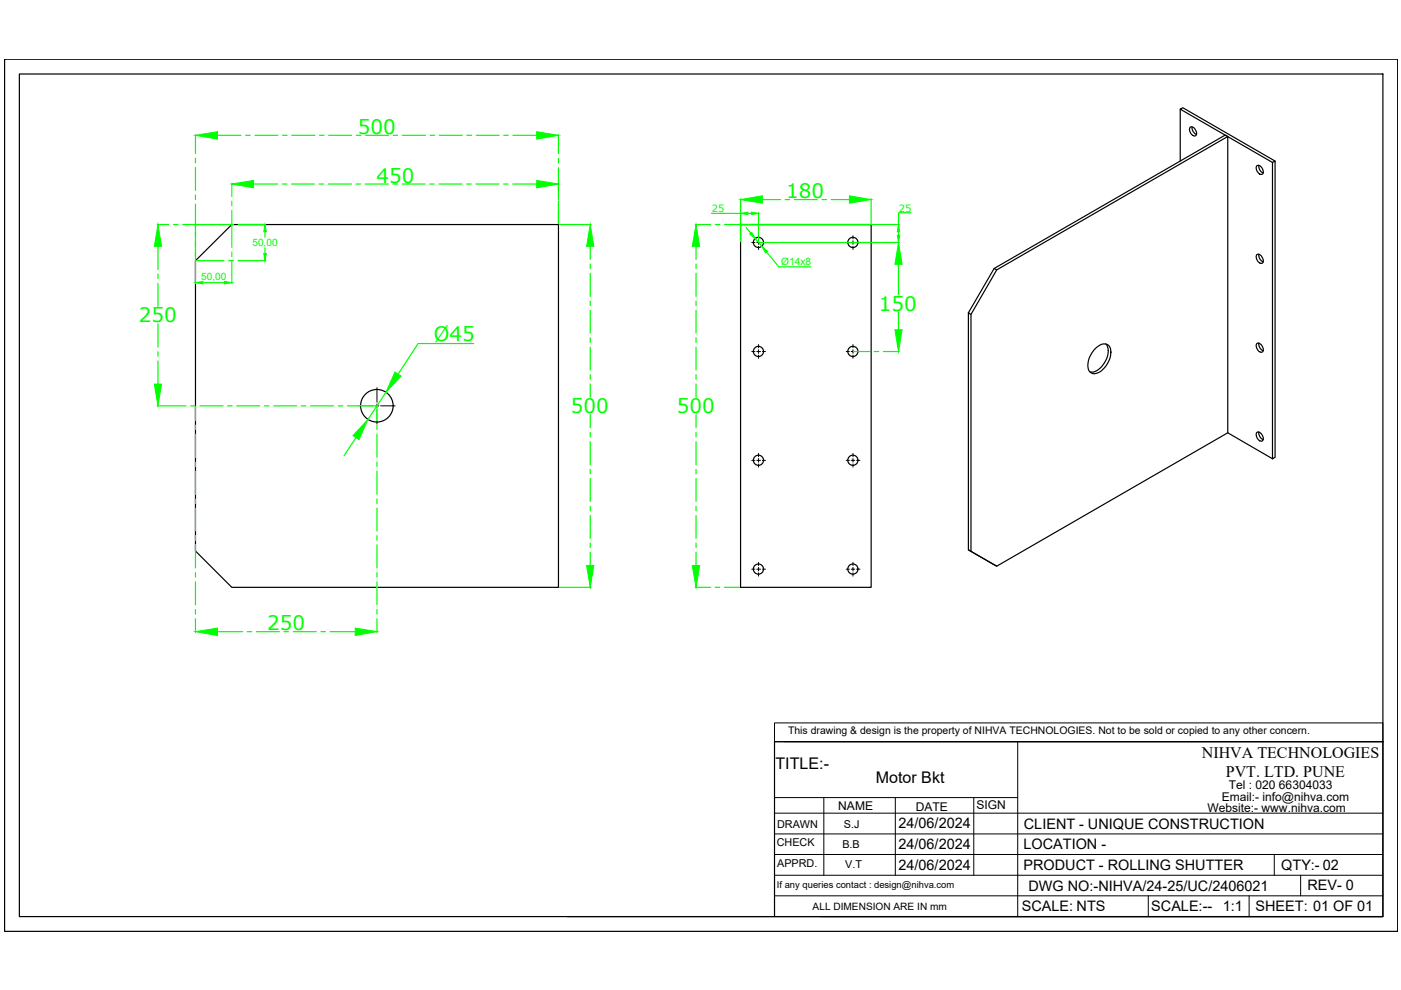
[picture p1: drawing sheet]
<svg xmlns="http://www.w3.org/2000/svg" width="297mm" height="210mm" viewBox="0 0 297 210" stroke-linecap="round" stroke-linejoin="round" font-family="sans-serif">
<!-- layer: 0 -->
<g fill="none" stroke="#000" stroke-width=".25">
<path d="M1 12.6h295.3v184.9h-295.3zM4.1 15.7h289.1v178.6h-289.1zM250.2 23.1v11M252.3 27a1.25 1.25 0 0 1 1.2 1.7 .97 .97 0 0 1-1.2-.9l-.1-.4zM252.7 26.9a1.69 1.69 0 0 0 1 1.6M260.3 28.9l-.5-.3-49 28.3M266.5 35.1a1.22 1.22 0 0 1 1.2 1.8 1.17 1.17 0 0 1-1.4-1.3zM266.9 35.1a1.53 1.53 0 0 0 .9 1.6M269.8 34.4l.5-.3v62.9l-.5 .3zM270.3 34.1l-19.5-11.3-.6 .3 19.6 11.3M41.4 55.3l7.7-7.7h69.3v76.9h-69.3l-7.7-7.7zM157 47.6h27.7v76.9h-27.7z"/>
<path d="M211.3 57.2l49-28.3v62.9l-49 28.2-5.4-3.1v-50.2zM211.3 57.2l-.5-.3-5.5 9.4 .6 .4M266.5 54a1.27 1.27 0 0 1 1.2 1.8 1.27 1.27 0 0 1-1.2-1.8zM266.9 53.9a1.53 1.53 0 0 0 .9 1.6M205.3 66.3v50.3l.6 .3M232 74.1a2.23 2.23 0 0 1 3.1-.8 3.8 3.8 0 0 1-.7 4.4 2.9 2.9 0 0 1-2.9 1.4 2.19 2.19 0 0 1-.7-2.7l.3-.8zM234.5 72.9a4 4 0 0 1-.9 4.8 2.68 2.68 0 0 1-2.5 1.2M266.5 72.8a.97 .97 0 0 1 1.3 .9 .6 .6 0 0 1-.2 1 .6 .6 0 0 1-.9-.4 1.29 1.29 0 0 1-.2-1.5zM266.9 72.8a1.53 1.53 0 0 0 .9 1.6M260.3 91.8l9.5 5.5M266.5 91.7a1.17 1.17 0 0 1 1.3 1.3 .56 .56 0 0 1-.4 .6 .56 .56 0 0 1-.7-.4 1.29 1.29 0 0 1-.2-1.5zM266.9 91.6a1.51 1.51 0 0 0 .9 1.6"/>
<path d="M205.3 116.6l6 3.4M164.2 157.3h129v37h-129zM120.3 194.3h43.9M173.9 194.3h119.3"/>
<circle cx="160.8" cy="51.4" r="1.08"/>
<circle cx="180.8" cy="51.4" r="1.08"/>
<circle cx="160.8" cy="74.5" r="1.08"/>
<circle cx="180.8" cy="74.5" r="1.08"/>
<circle cx="79.9" cy="86" r="3.5"/>
<circle cx="160.8" cy="97.6" r="1.08"/>
<circle cx="180.8" cy="97.6" r="1.08"/>
<circle cx="160.8" cy="120.7" r="1.08"/>
<circle cx="180.8" cy="120.7" r="1.08"/>
</g>
<g fill="none" stroke="#000" stroke-width=".21">
<path d="M159.4 51.4h.7M160.8 51v.4h-.4M160.8 50v.7M160.8 52.2v.7M161.2 51.4h-.4v.4M161.6 51.4h.7M179.4 51.4h.7M180.8 51v.4h-.3M180.8 50v.7M180.8 52.2v.7M181.2 51.4h-.4v.4M181.6 51.4h.7"/>
<path d="M159.4 74.5h.7M160.8 74.2v.3h-.4M160.8 73.1v.6M160.8 75.3v.7M161.2 74.5h-.4v.4M161.6 74.5h.7M179.4 74.5h.7M180.8 74.2v.3h-.3M180.8 73.1v.6M180.8 75.3v.7M181.2 74.5h-.4v.4M181.6 74.5h.7"/>
<path d="M76.1 86h3.1M79.9 85.7v.3h-.4M79.9 82.2v3.1M79.9 86.8v3.1M80.3 86h-.4v.4M80.7 86h3.1M159.4 97.6h.7M160.8 97.2v.4h-.4M160.8 96.1v.7M160.8 98.4v.6M161.2 97.6h-.4v.4M161.6 97.6h.7"/>
<path d="M179.4 97.6h.7M180.8 97.2v.4h-.3M180.8 96.1v.7M180.8 98.4v.6M181.2 97.6h-.4v.4M181.6 97.6h.7M160.8 119.2v.7M180.8 119.2v.7M159.4 120.7h.7M160.8 120.3v.4h-.4M160.8 121.4v.8M161.2 120.7h-.4v.4"/>
<path d="M161.6 120.7h.7M179.4 120.7h.7M180.8 120.3v.4h-.3M180.8 121.4v.8M181.2 120.7h-.4v.4M181.6 120.7h.7M164.2 153.3h129v4h-129zM164.2 157.3v37M166.4 157.3h126.8M215.8 157.3v37M164.2 176.8h129M164.2 172.4h129"/>
<path d="M164.2 169.1h51.6M174.7 169.1v16.5M189.8 169.1v16.5M206.5 169.1v16.5M164.2 185.6h129M164.2 181.2h129M164.2 189.9h129M243.5 189.9v4.4M264.8 189.9v4.4M270.2 181.2v4.4M275.8 185.6v4.3"/>
</g>
<g fill="none" stroke="#0f0" stroke-width=".25">
<path d="M41.4 28.6v3.9M41.4 33.5v1M41.4 35.5v4.9M46.1 28.7h5M49.1 38.9v2.8M52.1 28.7h.9M53.8 39h5.1M54.1 28.7h4.8M59.9 39h.9M59.9 28.7h1M61.8 39h4.9M61.8 28.7h5"/>
<path d="M67.6 39h1M67.7 28.7h1M69.6 39h4.9M69.7 28.7h4.8M75.5 39h1M75.5 28.7h1M77.4 39h4.9M77.5 28.7h4.9M83.3 39h1M83.4 28.7h.9M85.3 39h4.8M85.3 28.7h4.9"/>
<path d="M91.1 39h1M91.2 28.7h1M93.1 39h4.9M93.1 28.7h4.9M98.9 39h1M99 28.7h1M100.9 39h4.9M101 28.7h4.8M106.8 39h.9M106.8 28.7h1M108.7 39h5.1M108.8 28.7h5"/>
<path d="M118.4 28.6v4M118.4 33.6v1M118.4 35.5v6.9M33.3 47.6h2.5M33.5 52.2v4.9M33.5 58.1v1M36.8 47.6h1M38.7 47.6h10.8M41.4 41.3v1M41.4 43.3v11.8M41.4 55.4v4.7M41.6 55.3h5.9"/>
<path d="M43 59.9h4.6M48.5 55.3h1M49.1 42.7v.9M49.1 44.6v2.8M49.1 47.7v4.7M49.1 53.4v1M49.1 55.4v4.7M50.5 47.6h5.8M50.5 55.3h5.8M56.2 49.1v1.2M56.2 52.6v1.1M118.4 42.7v4.7"/>
<path d="M118.6 47.6h6.7M125.1 52.2v2.8M125.1 56v1M125.1 57.9v5M147.4 47.6h3.3M147.6 52.2v2.8M147.6 56v1M147.6 57.9v5M150.8 45.2h6.2M151.6 47.6h1M153.6 47.6h3.2M157 42.1v9.2"/>
<path d="M157.1 47.6h33.6M158.2 48.2l1 1.2M158.5 45.2h.8M160.1 50.6l1.4 1.7M160.8 45.1v6.2M161 51.4h29.7M161.6 42.3h3.9M162.5 53.5l2.6 3.1h6.8M166.5 42.3h.9M168.4 42.3h4.9M174.3 42.3h1M176.2 42.3h3.9"/>
<path d="M184.7 42.1v5.3M190.5 49.1v.8M190.5 56v6.5M193.1 45.1h-2.6v2.5M33.5 60.1v4.9M33.5 68.7v4.9M33.5 74.6v1M33.5 76.5v4.9M100.4 72.8h-11.8l-4.2 6.5M125.1 63.8v1M125.1 65.8v4.8M125.1 71.6v1"/>
<path d="M125.1 73.6v4.9M125.1 79.4v1M147.6 63.8v1M147.6 65.8v4.8M147.6 71.6v1M147.6 73.6v4.9M147.6 79.4v1M181 74.5h3.4M185.3 74.5h1M187.3 74.5h3.4M190.5 66.2v3.7M33.3 86h6.2"/>
<path d="M40.4 86h1M41.4 86.2v2.9M41.4 90.1v1M41.4 92.1v4.9M41.4 97.9v1M41.4 99.9v4.9M42.4 86h4.9M48.3 86h.9M50.2 86h4.9M56 86h1.1M58 86h4.9M63.9 86h1"/>
<path d="M65.8 86h4.9M71.7 86h1M73.7 86h6.1M75.5 92.8l-2.6 3.8M79.9 86.2v2.9M79.9 90.1v1M79.9 92.1v4.9M79.9 97.9v1M79.9 99.9v4.9M81.8 83.2l-3.8 5.7M125.1 81.4v2.8M125.1 87.9v2.8"/>
<path d="M125.1 91.7v1M125.1 93.6v4.9M125.1 99.5v1M147.6 81.4v2.8M147.6 87.9v2.8M147.6 91.7v1M147.6 93.6v4.9M147.6 99.5v1M41.4 105.8v1M41.4 107.7v4.9M41.4 113.6v.9M41.4 115.5v4.9"/>
<path d="M79.9 105.8v1M79.9 107.7v4.9M79.9 113.6v.9M79.9 115.5v4.9M125.1 101.5v4.8M125.1 107.3v1M125.1 109.3v4.9M125.1 115.1v1M125.1 117.1v2.8M147.6 101.5v4.8M147.6 107.3v1M147.6 109.3v4.9"/>
<path d="M147.6 115.1v1M147.6 117.1v2.8M41.4 121.4v1M41.4 123.3v4.9M41.4 129.2v1M41.4 131.2v2.9M46.1 133.9h5.3M52.4 133.9h1M54.4 133.9h4.8M60.2 133.9h1M62.2 133.9h4.9M68 133.9h1"/>
<path d="M70 133.9h5.3M79.9 121.4v1M79.9 123.3v4.9M79.9 129.2v1M79.9 131.2v2.9M118.6 124.5h6.7M147.4 124.5h3.3M151.6 124.5h1M153.6 124.5h3.2"/>
</g>
<g fill="#0f0" stroke="#0f0" stroke-width=".21">
<path d="M125.1 47.6l.8 4.6h-1.5z"/>
<path d="M124.4 119.9h1.5l-.8 4.6z"/>
<path d="M41.4 28.7l4.7-.8v1.6z"/>
<path d="M113.8 27.9l4.6 .8-4.6 .8z"/>
<path d="M113.8 38.3l4.6 .7-4.6 .8z"/>
<path d="M49.1 39l4.7-.7v1.5z"/>
<path d="M78 88.9l-1.9 4.3-1.3-.8z"/>
<path d="M83.7 78.9l1.3 .8-3.2 3.5z"/>
<path d="M32.7 81.4h1.5l-.7 4.6z"/>
<path d="M33.5 47.6l.7 4.6h-1.5z"/>
<path d="M75.3 133.2l4.6 .7-4.6 .8z"/>
<path d="M41.4 133.9l4.7-.7v1.5z"/>
<path d="M180.1 41.5l4.6 .8-4.6 .8z"/>
<path d="M157 42.3l4.6-.8v1.6z"/>
<path d="M147.6 47.6l.7 4.6h-1.5z"/>
<path d="M146.8 119.9h1.5l-.7 4.6z"/>
<path d="M190.2 49.9h.6l-.3 1.5z"/>
<path d="M190.5 47.6l.3 1.5h-.6z"/>
<path d="M159.3 45l1.5 .2-1.5 .3z"/>
<path d="M157 45.2l1.5-.2v.5z"/>
<path d="M190.5 51.4l.8 4.6h-1.6z"/>
<path d="M189.7 69.9h1.6l-.8 4.6z"/>
<path d="M41.4 59.9l1.6-.2v.5z"/>
<path d="M47.6 59.7l1.5 .2-1.5 .3z"/>
<path d="M55.9 53.7h.6l-.3 1.6z"/>
<path d="M56.2 47.6l.3 1.5h-.6z"/>
<path d="M159 49.6l.4-.3 .7 1.3z"/>
<path d="M161.5 52.3l1.2 1-.4 .3z"/>
</g>
<g font-size="4.2" fill="#0f0">
<text x="75.9" y="28.4">500</text>
<text x="79.8" y="38.7">450</text>
<text x="166.7" y="42">180</text>
<text x="186.3" y="65.9">150</text>
<text x="29.4" y="68.4">250</text>
<text x="92" y="72.3">Ø45</text>
<text x="121" y="87.6">500</text>
<text x="143.5" y="87.6">500</text>
<text x="56.6" y="133.6">250</text>
</g>
<g font-size="3.4">
<text x="254.8" y="160.8">NIHVA TECHNOLOGIES</text>
<text x="164.4" y="163">TITLE:-</text>
<text x="185.7" y="166.1">Motor Bkt</text>
<text x="259.9" y="164.7">PVT. LTD. PUNE</text>
</g>
<g font-size="3.1">
<text x="190.5" y="175.6">24/06/2024</text>
<text x="190.5" y="180">24/06/2024</text>
<text x="217.1" y="175.7">CLIENT - UNIQUE CONSTRUCTION</text>
<text x="190.5" y="184.4">24/06/2024</text>
<text x="217" y="184.4">PRODUCT - ROLLING SHUTTER</text>
<text x="217" y="180">LOCATION -</text>
<text x="271.7" y="184.4">QTY:- 02</text>
<text x="218.1" y="188.8">DWG NO:-NIHVA/24-25/UC/2406021</text>
<text x="277.2" y="188.8">REV- 0</text>
<text x="216.7" y="193.2">SCALE: NTS</text>
<text x="244.1" y="193.2">SCALE:--</text>
<text x="259.2" y="193.2">1:1</text>
<text x="266.2" y="193.2">SHEET: 01 OF 01</text>
</g>
<g font-size="2.6">
<text x="260.5" y="167.2">Tel : 020 66304033</text>
<text x="177.7" y="171.8">NAME</text>
<text x="194.2" y="171.9">DATE</text>
<text x="207.1" y="171.6">SIGN</text>
<text x="256" y="172.1">Website:- www.nihva.com</text>
<text x="259" y="169.8">Email:- info@nihva.com</text>
</g>
<g font-size="2.3">
<text x="164.7" y="179.4">CHECK</text>
<text x="164.8" y="175.5">DRAWN</text>
<text x="178.6" y="179.7">B.B</text>
<text x="178.9" y="175.5">S.J</text>
<text x="164.8" y="183.8">APPRD.</text>
<text x="179.2" y="184.1">V.T</text>
</g>
<text font-size="2.2" x="167.1" y="155.7">This drawing &amp; design is the property of NIHVA TECHNOLOGIES. Not to be sold or copied to any other concern.</text>
<g font-size="2.1" fill="#0f0">
<text x="150.9" y="44.9">25</text>
<text x="190.6" y="44.9">25</text>
<text x="53.5" y="52.1">50,00</text>
<text x="42.6" y="59.4">50,00</text>
<text x="165.7" y="56.3">Ø14x8</text>
</g>
<text font-size="2.1" x="172.3" y="192.9">ALL DIMENSION ARE IN mm</text>
<text font-size="2" x="164.7" y="188.3">If any queries contact : design@nihva.com</text>
</svg>
